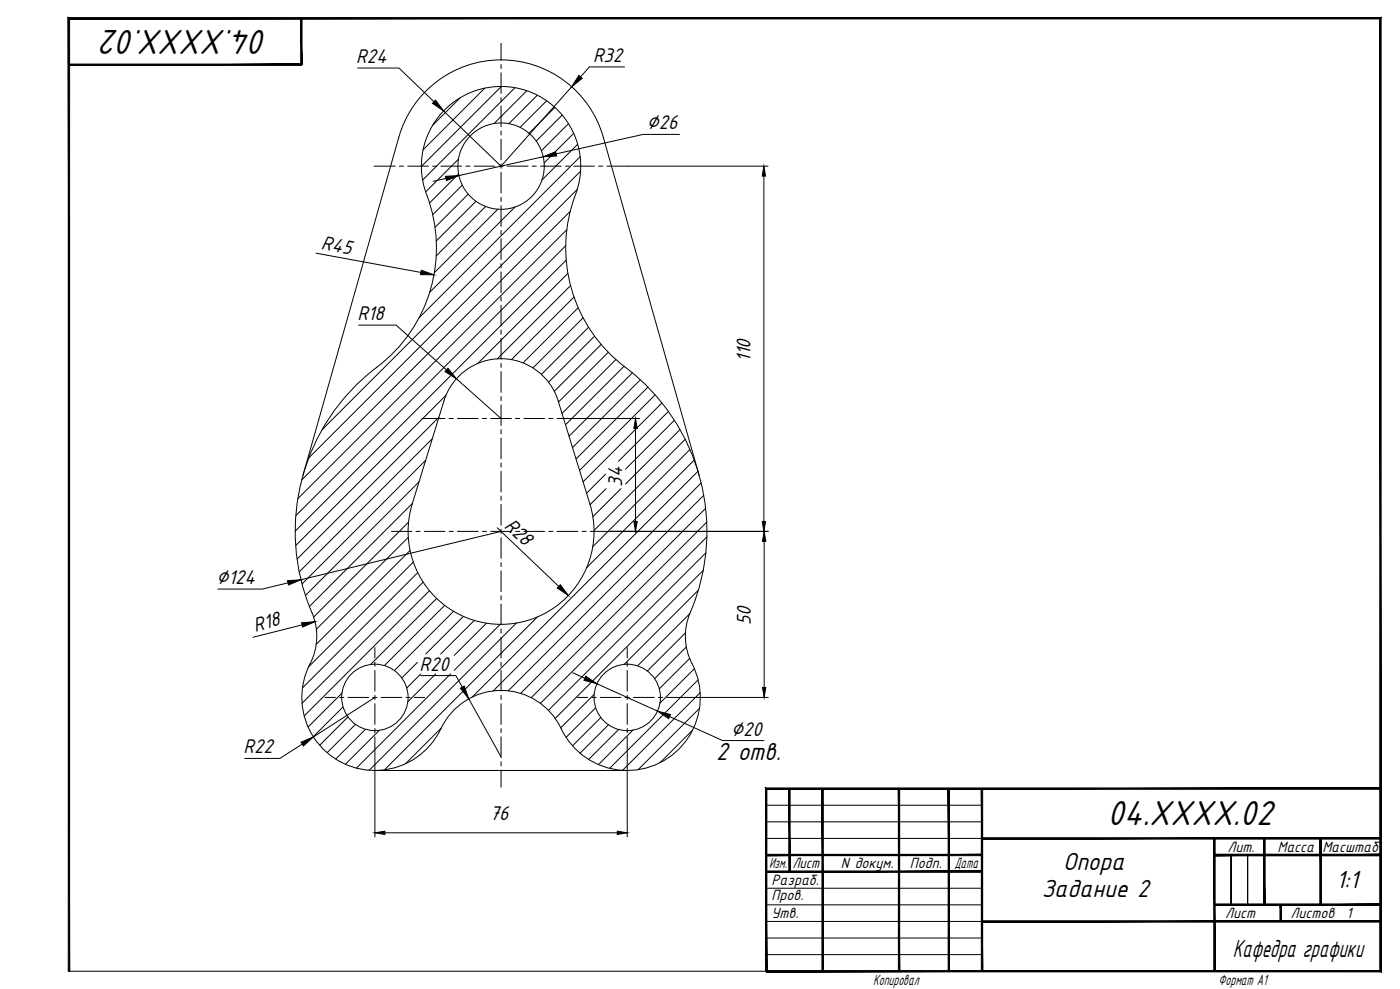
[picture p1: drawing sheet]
<svg xmlns="http://www.w3.org/2000/svg" width="841mm" height="594mm" viewBox="0 0 841 594" stroke-linecap="round" stroke-linejoin="round" font-family="sans-serif">
<!-- layer: 0 -->
<g fill="#000" stroke="#000" stroke-width=".6">
<path d="M181 11v28v-28zM181 11v28z"/>
<path d="M41 38v1l140-1zM41 39l140-1v1z"/>
<path d="M570 474v109v-109zM570 474v109z"/>
<path d="M460 513v1l130-1zM460 514l130-1v1z"/>
<path d="M590 503v1l239-1zM590 504l239-1v1z"/>
<path d="M730 513v1l99-1zM730 514l99-1v1z"/>
<path d="M730 513v1l99-1zM730 514l99-1v1z"/>
<path d="M729 504l1 79v-79zM729 504l1 79h-1z"/>
<path d="M759 504l1 40v-40zM759 504l1 40h-1z"/>
<path d="M759 504l1 40v-40zM759 504l1 40h-1z"/>
<path d="M793 504l1 40v-40zM793 504l1 40h-1z"/>
<path d="M793 504l1 40v-40zM793 504l1 40h-1z"/>
<path d="M460 523v1l130-1zM460 524l130-1v1z"/>
<path d="M474 474v50h1zM474 474h1v50z"/>
<path d="M590 553v1l239-1zM590 554l239-1v1z"/>
<path d="M730 543v1l99-1zM730 544l99-1v1z"/>
<path d="M730 543v1l99-1zM730 544l99-1v1z"/>
<path d="M769 544l1 9v-9zM769 544l1 9h-1z"/>
<path d="M769 544l1 9v-9zM769 544l1 9h-1z"/>
<path d="M41 11v572h1zM41 11h1v572zM41 11h1h788zM42 11h788h-1zM830 11h-1l1 573zM829 11l1 573-1-1zM460 584h370l-1-1zM460 583h369l-369 1z"/>
<path d="M460 473v110h1zM460 473l1 1v109zM460 473l1 1 368-1zM461 474l368-1v1z"/>
<path d="M494 474v109h1zM494 474h1v109z"/>
<path d="M540 474v109zM540 474v109z"/>
<path d="M590 474v109zM590 474v109z"/>
</g>
<g fill="none" stroke="#000" stroke-width=".6">
<path d="M277 59l-17 16M291 53l-37 37M301 52l-48 48M309 53l-55 55M316 55l-19 19M323 57l-17 17M328 61l-16 16M333 65l-15 15M338 69l-16 16M342 74l-17 17M275 96l-19 19M345 80l-18 18"/>
<path d="M347 87l-21 21M349 94l-97 97M275 104l-17 18M278 111l-18 18M281 117l-20 20M347 114l-162 161M349 103l-156 155M286 121l-24 24M292 124l-30 30M299 126l-38 38M309 124l-51 52M340 138l-161 162"/>
<path d="M343 127l-162 161M340 148l-162 162M340 156l-163 163M341 164l-54 54M343 172l-44 44M345 178l-38 38M347 185l-33 33M350 191l-30 30M354 197l-29 28M357 202l-27 28M361 207l-28 28M365 212l-29 29"/>
<path d="M370 216l-32 32M268 237l-90 91M375 220l-35 35M380 224l-38 38M385 228l-41 41M389 233l-43 43M394 237l-46 46M264 251l-86 85M398 242l-48 47M401 247l-29 30M405 252l-29 30M409 258l-33 33"/>
<path d="M256 277l-75 74M260 264l-80 80M412 264l-55 55M414 270l-58 58M417 276l-65 65M252 289l-69 69M364 285l-12 11M364 294l-10 9M373 294l-17 16M419 283l-135 136M421 290l-125 125M423 298l-118 117"/>
<path d="M245 314l-57 57M248 302l-62 62M424 305l-111 112M425 314l-106 105M245 323l-55 55M246 331l-56 56M248 338l-63 63M424 332l-95 95M425 323l-100 99M251 344l-69 69M254 350l-73 72M258 355l-75 75"/>
<path d="M262 359l-39 40M420 355l-45 44M422 343l-88 89M267 364l-36 36M272 367l-35 36M278 370l-22 23M285 373l-20 20M292 374l-19 20M300 375l-27 28M310 374l-88 89M323 371l-92 91M414 369l-31 31"/>
<path d="M251 398l-10 9M412 380l-23 23M412 389l-19 19M414 396l-18 18M205 416l-20 21M253 405l-9 8M262 405l-17 17M271 405l-57 56M357 417l-20 20M417 402l-21 20M419 408l-53 54M421 416l-47 47"/>
<path d="M206 425l-18 18M209 431l-17 17M214 435l-17 17M220 438l-18 18M228 439l-21 20M265 437l-21 22M358 425l-18 18M361 431l-17 17M366 435l-18 17M372 438l-18 18M380 439l-20 20M416 439l-20 19"/>
<path d="M420 425l-37 37M460 484h130M460 494h130M460 504h130M460 534h130M460 544h130M460 553h130M740 544v-30v30M749 544v-30v30M460 563h130M460 573h130M41 583h419"/>
</g>
<g fill="none" stroke="#000" stroke-width=".6">
<path d="M301 26v10M301 39v2M301 44v12M301 59v2M301 64v12M301 79v2M225 100h12M240 100h2M245 100h12M260 100h2M265 100h12M280 100h2"/>
<path d="M285 100h12M300 100h2M301 84v12M301 99v2M305 100h12M320 100h2M325 100h12M340 100h2M345 100h12M360 100h2M365 100h12M301 104v12"/>
<path d="M301 118v3M301 123v13M301 138v3M301 143v13M301 158v3M301 163v13M301 178v3M301 183v13M301 198v3M301 203v13M301 218v3M301 223v13"/>
<path d="M301 238v3M253 251h14M270 251h2M275 251h12M290 251h2M295 251h12M301 243v13M301 258v3M310 251h2M315 251h12M330 251h2M335 251h14"/>
<path d="M301 263v13M301 278v3M301 283v13M301 298v3M235 319h12M250 319h2M255 319h12M270 319h2M275 319h12M290 319h2M295 319h12M301 303v12"/>
<path d="M301 318v2M310 319h2M315 319h12M330 319h2M335 319h12M350 319h2M355 319h12M301 323v12M301 338v2M301 343v12M301 358v2M301 363v12"/>
<path d="M301 378v2M225 389v6M225 398v2M301 383v12M301 398v2M377 389v6M377 398v2M195 419h7M204 419h3M209 419h12M224 419h2M225 403v12"/>
<path d="M225 418v2M229 419h12M244 419h2M249 419h6M301 403v12M301 418v2M347 419h6M356 419h2M361 419h12M376 419h2M377 403v12M377 418v2"/>
<path d="M381 419h12M395 419h3M400 419h7M225 423v12M225 438v2M301 423v12M301 438v2M377 423v12M377 438v2M225 443v6M301 443v12M301 458v2"/>
<path d="M377 443v6M301 463v10"/>
</g>
<g fill="none" stroke="#000" stroke-width=".6">
<path d="M226 221a91 91 0 0 0 29-109 48 48 0 0 1 51-60 48 48 0 0 1 38 70 90 90 0 0 0 32 99M227 220a124 124 0 0 0-38 151 38 38 0 0 1-5 32 44 44 0 0 0 25 57 44 44 0 0 0 57-24 40 40 0 0 1 37-21 40 40 0 0 1 35 25 44 44 0 0 0 61 17 44 44 0 0 0 15-62 36 36 0 0 1 1-27 124 124 0 0 0-39-148M276 226a36 36 0 0 1 59 15l19 62a56 56 0 0 1-53 72 56 56 0 0 1-53-72l19-62a36 36 0 0 1 9-15zM182 285l58-203a64 64 0 0 1 61-46 64 64 0 0 1 61 46l58 203M225 463h152"/>
<circle cx="301" cy="100" r="26"/>
<circle cx="225" cy="419" r="20"/>
<circle cx="377" cy="419" r="20"/>
</g>
<g fill="none" stroke="#000" stroke-width=".6">
<path d="M215 41h25l21 20M343 52l-42 48-35-33M375 40h-21l-5 6M326 94l-50 11M377 100h84M408 81h-22l-52 11M268 107l-8 2M459 106v207M190 152l63 12M215 195h23l30 27M274 228l27 23M349 251h35"/>
<path d="M382 257v56M299 317l37 35M301 319l-120 29M367 319h95M459 325v88M173 350l-15 4h-27M181 375l-29 8M225 419l-37 24M253 406h21l4 7M282 420l19 35M344 404l7 3M359 411l36 16"/>
<path d="M407 419h55M402 430l32 15h25M182 447l-14 9h-21M225 449v54M377 449v54M231 500h140"/>
</g>
<g fill="#000" stroke="#000" stroke-width=".6">
<path d="M348 45l2 2-7 5zM262 60l4 7-6-5zM326 94l8-3v3zM268 106l8-1-8 3zM459 100l1 6h-2zM253 162l8 3h-8zM269 221l5 7-7-5zM382 251l1 6h-2zM381 313h2l-1 6zM458 313h2l-1 6zM459 319l1 6h-2zM173 349l8-1-8 3z"/>
<path d="M337 351l4 7-6-5zM181 374l8-1-7 4zM277 413l2-1 3 8zM352 406l7 5-8-2zM458 413h2l-1 6zM395 427l8 2-1 3zM181 446l7-3-6 5zM225 500l6-1v2zM371 499l6 1-6 1z"/>
</g>
<g font-size="23.2">
<text x="161" y="18" transform="rotate(-180 161 18)">04.XXXX.02</text>
<text x="665" y="495">04.XXXX.02</text>
</g>
<g font-size="16.6">
<text x="430" y="456">2 отв.</text>
<text x="639" y="523">Опора</text>
<text x="803" y="534">1:1</text>
<text x="626" y="539">Задание 2</text>
<text x="741" y="575">Кафедра графики</text>
</g>
<g font-size="13.2">
<text x="214" y="38">R24</text>
<text x="356" y="37">R32</text>
<text x="389" y="78">∅26</text>
<text x="193" y="150" transform="rotate(10 193 150)">R45</text>
<text x="215" y="192">R18</text>
<text x="451" y="217" transform="rotate(-90 451 217)">110</text>
<text x="374" y="292" transform="rotate(-90 374 292)">34</text>
<text x="302" y="316" transform="rotate(44 302 316)">R28</text>
<text x="130" y="351">∅124</text>
<text x="451" y="376" transform="rotate(-90 451 376)">50</text>
<text x="153" y="379" transform="rotate(-14 153 379)">R18</text>
<text x="252" y="403">R20</text>
<text x="439" y="442">∅20</text>
<text x="146" y="453">R22</text>
<text x="294" y="492">76</text>
</g>
<g font-size="9.9">
<text x="737" y="512">Лит.</text>
<text x="767" y="512">Масса</text>
<text x="794" y="512">Масштаб</text>
<text x="462" y="522">Изм.</text>
<text x="476" y="522">Лист</text>
<text x="505" y="522">N докум.</text>
<text x="547" y="522">Подп.</text>
<text x="573" y="522">Дата</text>
<text x="464" y="532">Разраб.</text>
<text x="464" y="541">Пров.</text>
<text x="464" y="552">Утв.</text>
<text x="736" y="552">Лист</text>
<text x="775" y="552">Листов</text>
<text x="809" y="552">1</text>
<text x="525" y="591">Копировал</text>
<text x="732" y="591">Формат А1</text>
</g>
</svg>
